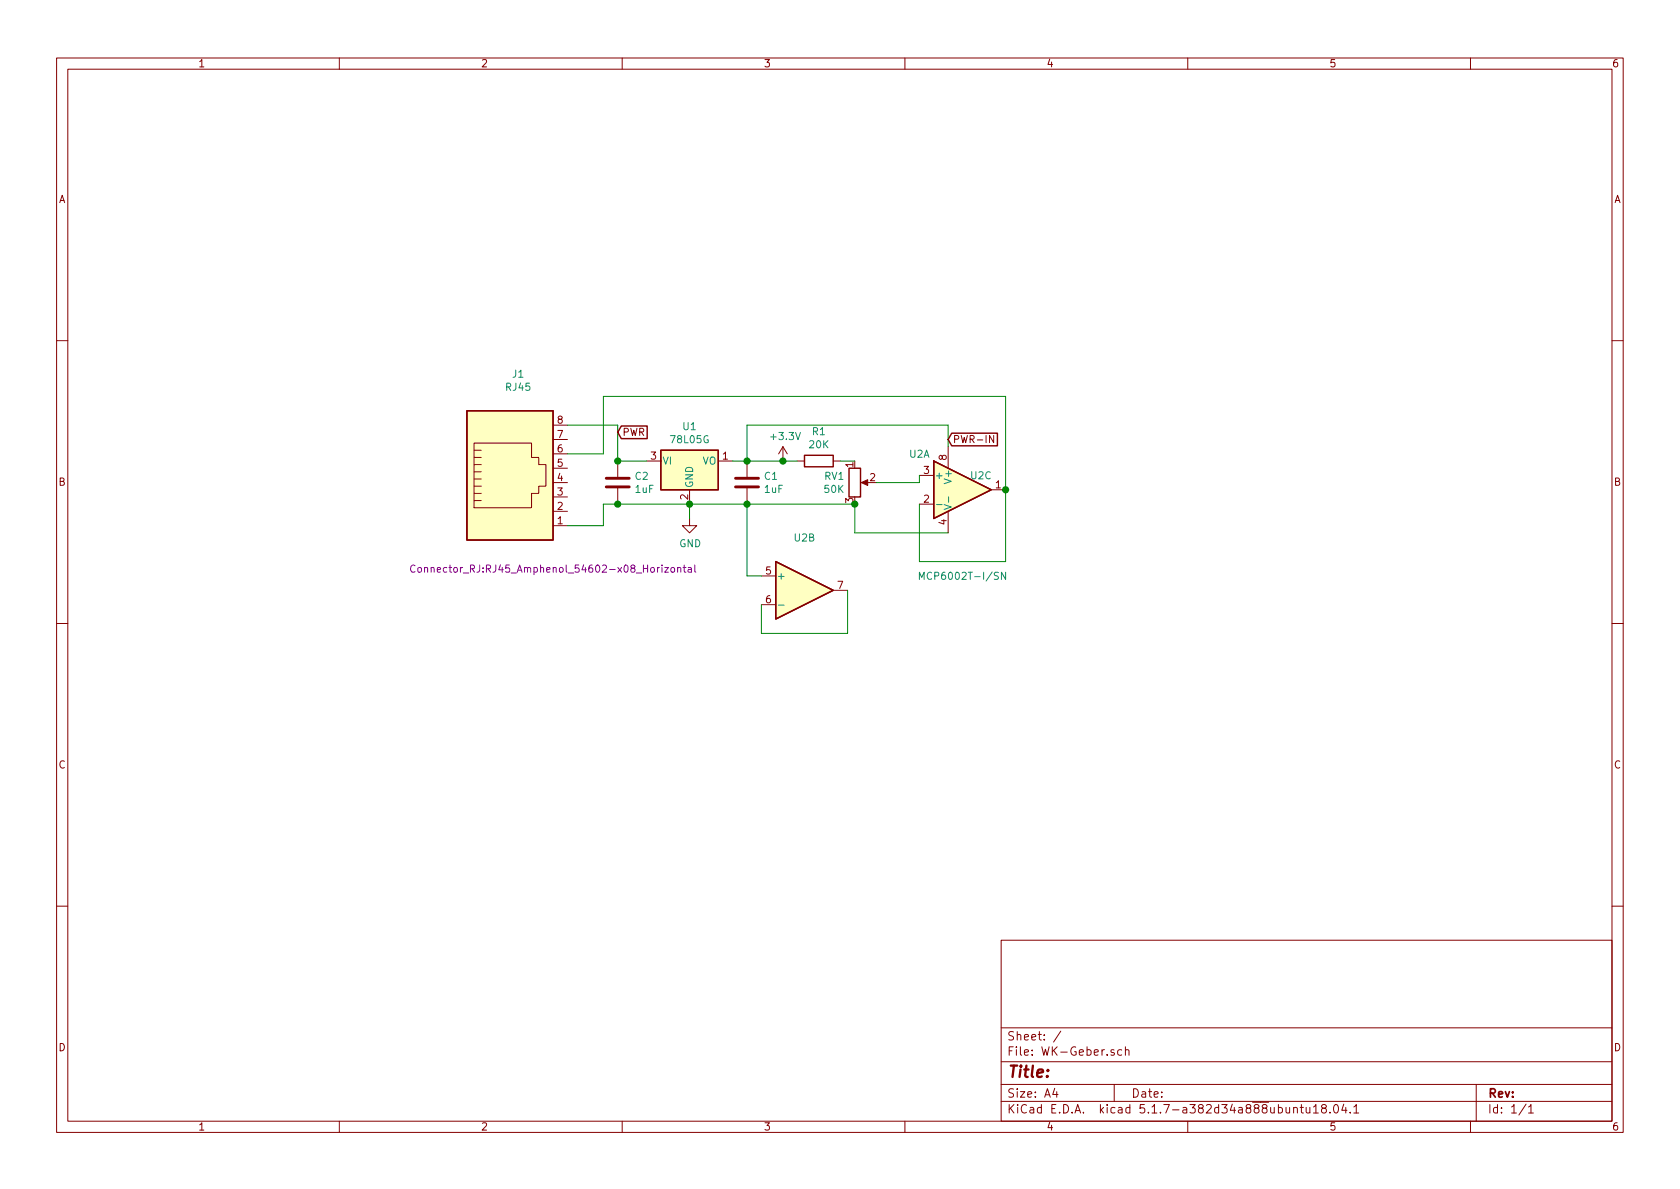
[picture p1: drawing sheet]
<svg xmlns="http://www.w3.org/2000/svg" width="297mm" height="210mm" viewBox="0 0 297 210" stroke-linecap="round" stroke-linejoin="round" font-family="sans-serif">
<g fill="none" stroke="#840000" stroke-width=".18">
<path d="M10 10.3h277v189.9h-277zM12 12.2h273v186.1h-273zM60 10.3v1.9M110 10.3v1.9M160 10.3v1.9M210 10.3v1.9M260 10.3v1.9M10 60.2h2M83.8 78.4h10.2v2.5h1.2v1.3h1.3v3.8h-1.3v1.2h-1.2v2.6h-10.2zM83.8 79.6h1.3M97.8 77.7h2.5M97.8 75.2h2.5"/>
<path d="M138.4 79l-.7 1.3M138.4 79v2.5M138.4 79l.8 1.3M167.6 79v3.8M175.7 77v1.3l-.7-1.3v1.3M285 60.2h2M83.8 88.5h1.3M83.8 87.2h1.3M83.8 86h1.3M83.8 84.7h1.3M83.8 83.4h1.3M83.8 82.2h1.3"/>
<path d="M83.8 80.9h1.3M97.8 93h2.5M97.8 90.4h2.5M97.8 87.9h2.5M97.8 85.3h2.5M97.8 82.8h2.5M97.8 80.3h2.5M109.2 81.5v2.8M109.2 86.4v2.7M114.3 81.5h2.5M121.9 91.7v1.3h1.3l-1.3 1.2-1.3-1.2h1.3M121.9 86.6v2.5"/>
<path d="M127 81.5h2.5M132.1 81.5v2.8M132.1 86.4v2.7M141 81.5h1.2M147.3 81.5h1.3M152.7 85.3h1M162.6 89.1h2.5M162.6 84.1h2.5M167.6 90.4v3.8M175.3 86.6h2.5M10 110.3h2M134.6 101.8h2.6"/>
<path d="M134.6 106.9h2.6M147.3 104.4h2.6M285 110.3h2M10 160.2h2M177 166.3h108v32h-108zM285 160.2h2M60 198.3v1.9M110 198.3v1.9M160 198.3v1.9M177 194.8h108M177 191.8h108M177 187.8h108"/>
<path d="M177 181.8h108M186.5 192.5l-.4 1h1M186.8 193v1M187.6 182.3l-1.3 2M197 185.7l-.4-.1-.2 .2 .1 .2 .5 .2v.3h-.6M197 191.8v3M198.3 185.7l-.4-.1-.3 .3 .1 .6 .2 .1 .4-.1M199 185.7l.2-.1 .3 .1 .1 .9M199 185.1v1.5M210 198.3v1.9M228.7 196l.1-.1a.37 .37 0 0 1 .6 .1v.8M228.7 195.8v1"/>
<path d="M229.9 195.8h.6M230.1 195.3v1.3l.4 .2M230.9 195.8v.8a.39 .39 0 0 0 .7 .1M231.6 195.8v1M232.2 195.8l.5-.5v1.5M232.2 196.8h.9M233.9 196l-.2-.3v-.2l.2-.2 .5 .1 .1 .2-.1 .2-.6 .2a.48 .48 0 0 0-.1 .7l.2 .1 .5-.1a.48 .48 0 0 0-.2-.7M235.2 196.7v.1M235.9 195.5l.2-.2a.81 .81 0 0 1 .6 .6 .81 .81 0 0 1-.3 .8l-.1 .1a.79 .79 0 0 1-.4-1.3zM237.6 195.2l-.4 1.1h1M237.9 195.8v1M238.7 196.7v.1"/>
<path d="M239.4 195.8l.4-.5v1.5M239.4 196.8h.8M260 198.3v1.9M261 191.8v6.5M269.8 195.2l-1.2 2M270.3 195.8l.4-.5v1.5M270.3 196.8h.8"/>
</g>
<g fill="#ffffc2" stroke="#ffffc2" stroke-width=".18">
<path d="M116.8 79.6h10.2v7h-10.2z"/>
<path d="M165.1 81.5l10.2 5.1-10.2 5.1z"/>
<path d="M82.5 72.6h15.3v22.9h-15.3z"/>
<path d="M137.2 99.3l10.1 5.1-10.1 5.1z"/>
</g>
<path d="M82.5 72.6h15.3v22.9h-15.3zM109.9 75.3h4.5v2.3h-4.5l-.7-1.2zM116.8 79.6h10.2v7h-10.2zM168.3 76.6h8.1v2.2h-8.1l-.7-1.1zM137.2 99.3l10.1 5.1-10.1 5.1zM142.2 80.5h5.1v2h-5.1zM150.1 82.8h2v5.1h-2zM165.1 81.5l10.2 5.1-10.2 5.1z" fill="none" stroke="#840000" stroke-width=".25"/>
<path d="M107.2 86.1h4.1M107.2 84.6h4.1M130 86.1h4.1M130 84.6h4.1" fill="none" stroke="#840000" stroke-width=".51"/>
<path d="M165.6 89.2h1M166.9 89.2l1.3 .5-1.3 .4M167.7 87.9v.9M137.6 107h1M162.6 102.5v-1.3l.4 .9 .4-.9v1.3M177.8 101.2v1.3l-.7-1.3v1.3" fill="none" stroke="#008484" stroke-width=".18"/>
<path d="M121 99.9v1.1l.3 .2M122.8 99.9v1.1l.2 .2M73.4 100a.6 .6 0 0 0-.9 .5 .6 .6 0 0 0 .6 .7l.3-.1M74 100.4l.3-.1 .2 .3v.4l-.2 .2-.3-.1-.1-.1zM118.7 100.4l.3-.1 .2 .2 .1 .5-.1 .1-.4 .1-.1-.1-.1-.5zM119.8 100.5l.2-.2 .3 .1 .1 .8M119.8 100.3v.9M120.8 100.3h.5M121.7 100.4h.5l.1 .8M122.3 100.7h-.5l-.2 .2 .1 .2h.6" fill="none" stroke="#840084" stroke-width=".18"/>
<path d="M152.3 85.3l1.1-.5v1z" fill="#840000" stroke="#840000" stroke-width=".18"/>
<path d="M100.3 75.2h8.9v6.3h5.1M167.6 79v-3.8h-35.5v6.3M100.3 93h6.4v-3.9h44.4v5.1h16.5M100.3 80.3h6.4v-10.2h71.1v29.2h-15.2v-10.2M121.9 89.1v2.6M129.5 81.5h11.5M132.1 89.1v12.7h2.5M148.6 81.5h2.5M162.6 84.1v1.2h-7.7M149.9 104.4v7.6h-15.3v-5.1" fill="none" stroke="#008400" stroke-width=".18"/>
<g fill="#008400" stroke="#008400" stroke-width=".25">
<circle cx="138.4" cy="81.5" r=".51"/>
<circle cx="109.2" cy="81.5" r=".51"/>
<circle cx="177.8" cy="86.6" r=".51"/>
<circle cx="109.2" cy="89.1" r=".51"/>
<circle cx="151.1" cy="89.1" r=".51"/>
<circle cx="132.1" cy="89.1" r=".51"/>
<circle cx="132.1" cy="81.5" r=".51"/>
<circle cx="121.9" cy="89.1" r=".51"/>
</g>
<text font-size="2.8" fill="#840000" x="178" y="190.5">Title:</text>
<g font-size="2.1" fill="#840000">
<text x="178" y="184">Sheet: /</text>
<text x="178" y="186.7">File: WK-Geber.sch</text>
<text x="178" y="196.9">KiCad E.D.A. kicad 5.1.7-a382d34a888ubuntu18.04.1</text>
<text x="178" y="194.1">Size: A4</text>
<text x="200" y="194.1">Date:</text>
<text x="263" y="194.1">Rev:</text>
<text x="263" y="196.9">Id: 1/1</text>
</g>
<g font-size="1.8" fill="#840000">
<text x="35" y="11.9">1</text>
<text x="85" y="11.9">2</text>
<text x="135" y="11.9">3</text>
<text x="185" y="11.9">4</text>
<text x="235" y="11.9">5</text>
<text x="285" y="11.9">6</text>
<text x="10.4" y="35.9">A</text>
<text x="285.4" y="35.9">A</text>
<text x="98.6" y="77.5">7</text>
<text x="98.6" y="74.9">8</text>
<text x="110" y="77.1">PWR</text>
<text x="98.6" y="82.5">5</text>
<text x="98.6" y="80">6</text>
<text x="115.1" y="81.3">3</text>
<text x="127.8" y="81.3">1</text>
<text x="150.9" y="82.6" transform="rotate(-90 150.9 82.6)">1</text>
<text x="163.3" y="83.8">3</text>
<text x="167.4" y="81.4" transform="rotate(-90 167.4 81.4)">8</text>
<text x="168.4" y="78.4">PWR-IN</text>
<text x="10.4" y="85.9">B</text>
<text x="98.6" y="87.6">3</text>
<text x="98.6" y="85.1">4</text>
<text x="121.7" y="88.4" transform="rotate(-90 121.7 88.4)">2</text>
<text x="150.9" y="89" transform="rotate(-90 150.9 89)">3</text>
<text x="153.8" y="85.1">2</text>
<text x="163.3" y="88.9">2</text>
<text x="176" y="86.4">1</text>
<text x="285.4" y="85.9">B</text>
<text x="98.6" y="92.7">1</text>
<text x="98.6" y="90.2">2</text>
<text x="167.4" y="92.8" transform="rotate(-90 167.4 92.8)">4</text>
<text x="135.4" y="101.6">5</text>
<text x="135.4" y="106.7">6</text>
<text x="148.1" y="104.1">7</text>
<text x="10.4" y="135.9">C</text>
<text x="285.4" y="135.9">C</text>
<text x="10.4" y="185.9">D</text>
<text x="285.4" y="185.9">D</text>
<text x="35" y="199.9">1</text>
<text x="85" y="199.9">2</text>
<text x="135" y="199.9">3</text>
<text x="185" y="199.9">4</text>
<text x="235" y="199.9">5</text>
<text x="285" y="199.9">6</text>
</g>
<g font-size="1.8" fill="#008484">
<text x="89.5" y="69.1">RJ45</text>
<text x="90.7" y="66.8">J1</text>
<text x="120.8" y="76.1">U1</text>
<text x="136.5" y="77.8">+3.3V</text>
<text x="143.7" y="77">R1</text>
<text x="117.1" y="82.2">VI</text>
<text x="118.7" y="78.4">78L05G</text>
<text x="124.2" y="82.2">VO</text>
<text x="143.2" y="79.3">20K</text>
<text x="160.8" y="80.9">U2A</text>
<text x="112.3" y="84.9">C2</text>
<text x="112.4" y="87.2">1uF</text>
<text x="122.6" y="86.4" transform="rotate(-90 122.6 86.4)">GND</text>
<text x="135.2" y="84.9">C1</text>
<text x="135.2" y="87.2">1uF</text>
<text x="145.8" y="84.9">RV1</text>
<text x="145.8" y="87.2">50K</text>
<text x="165.2" y="84.7">+</text>
<text x="168.3" y="85.1" transform="rotate(-90 168.3 85.1)">V+</text>
<text x="171.7" y="84.8">U2C</text>
<text x="140.5" y="95.8">U2B</text>
<text x="120.1" y="96.8">GND</text>
<text x="137.3" y="102.5">+</text>
<text x="163.7" y="102.5">MCP6002T-I/SN</text>
</g>
<text font-size="1.8" fill="#840084" x="75" y="101.3">Connector_RJ:RJ45_Amphenol_54602-x08_Horizontal</text>
</svg>
